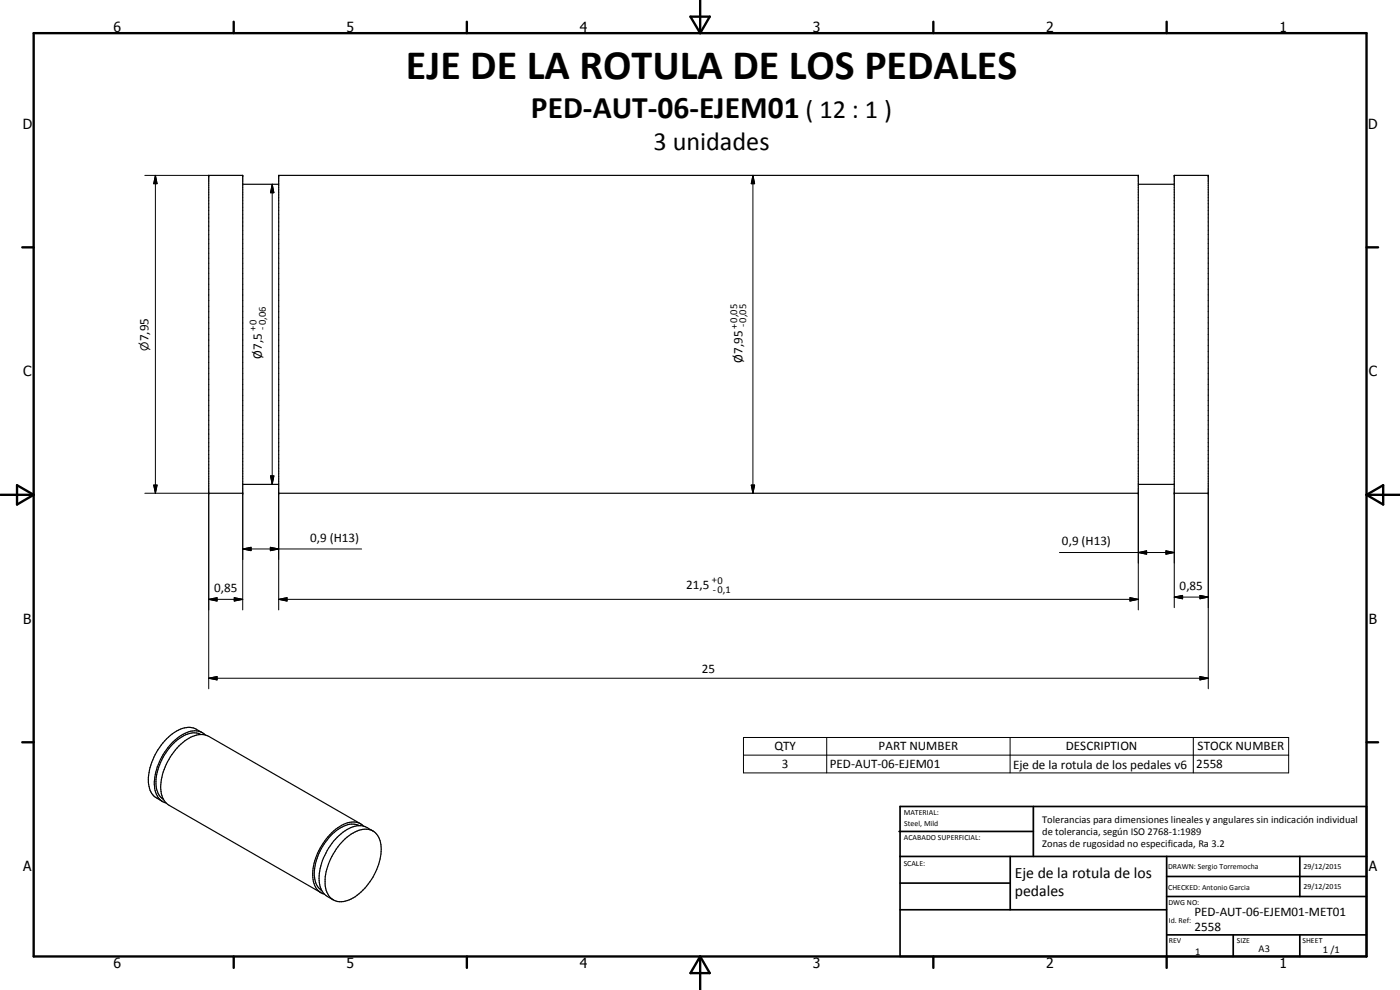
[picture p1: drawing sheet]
<svg xmlns="http://www.w3.org/2000/svg" width="420mm" height="297mm" viewBox="0 0 420 297" stroke-linecap="round" stroke-linejoin="round" font-family="sans-serif">
<g fill="#000">
<circle cx="62.6" cy="52.6" r=".18"/>
<circle cx="72.8" cy="52.6" r=".18"/>
<circle cx="83.6" cy="52.6" r=".18"/>
<circle cx="341.6" cy="52.6" r=".18"/>
<circle cx="352.4" cy="52.6" r=".18"/>
<circle cx="362.6" cy="52.6" r=".18"/>
<circle cx="62.6" cy="148" r=".18"/>
<circle cx="72.8" cy="148" r=".18"/>
<circle cx="83.6" cy="148" r=".18"/>
<circle cx="341.6" cy="148" r=".18"/>
<circle cx="352.4" cy="148" r=".18"/>
<circle cx="362.6" cy="148" r=".18"/>
</g>
<g fill="none" stroke="#000" stroke-width=".35">
<path d="M62.6 52.6h10.2v95.4h-10.2zM72.8 55.3h10.8M83.6 52.6h258v95.4h-258zM341.6 55.3h10.8M352.4 52.6h10.2v95.4h-10.2zM72.8 145.3h10.8M341.6 145.3h10.8M60.7 219.8a5.8 5.8 0 0 0-4.8-1.5 13.9 13.9 0 0 0-8.9 7.4 14.8 14.8 0 0 0-2 11.4l1.2 1.8 2.6 1.6M60.3 220.4a6 6 0 0 0-6.3 1.1 17.3 17.3 0 0 0-7.1 14.3 5.2 5.2 0 0 0 2.2 4.1M61.6 220.5a5.2 5.2 0 0 0-6.6-.2 18.1 18.1 0 0 0-8.6 16.3 4.9 4.9 0 0 0 3.4 4.3M107.8 247.7a6 6 0 0 0-6.3 1.1 16.8 16.8 0 0 0-7 15 5 5 0 0 0 2.1 3.5M108.2 247.2l-45.6-26.3a6.3 6.3 0 0 0-6.6 1 18 18 0 0 0-7.7 15.6 5.2 5.2 0 0 0 2.4 4.1l45.6 26.2"/>
<path d="M109.1 247.9a5.2 5.2 0 0 0-6.6-.3 18.3 18.3 0 0 0-8.6 15.7 4.9 4.9 0 0 0 3.5 5M111.9 249.3l-1.8-1a6.5 6.5 0 0 0-7.2 1.4 19.5 19.5 0 0 0-6.6 10.1 8.7 8.7 0 0 0 1.1 8.6l2.6 1.6M112 249.3a6.7 6.7 0 0 1 2.3 6.9 18.4 18.4 0 0 1-9.5 13.8 5.5 5.5 0 0 1-4.8 0M112 249.3a6.5 6.5 0 0 0-7.2 1.4 18.3 18.3 0 0 0-7.2 15.2 5.7 5.7 0 0 0 2.4 4.1"/>
</g>
<g fill="none" stroke="#000" stroke-width=".71">
<path d="M10.1 9.9h400v277.1h-400zM70.1 6.5v3.4M140.1 6.5v3.4M207.2 5h5.8l-2.9 4.9zM210.1 0v9.9M280.1 6.5v3.4M350.1 6.5v3.4M6.7 74.2h3.4M410.1 74.2h3.5M.1 148.5h10M5.1 145.6l5 2.9-5 2.9zM410.1 148.5h10"/>
<path d="M410.1 148.5l5-2.9v5.8zM6.7 222.7h3.4M410.1 222.7h3.5M70.1 287v3.4M140.1 287v3.4M210.1 287v10M210.1 287l2.9 5h-5.8zM280.1 287v3.4M350.1 287v3.4"/>
</g>
<g fill="none" stroke="#000" stroke-width=".51">
<path d="M269.8 249.5h40.3M270.1 242h140v45h-140zM270.1 257h140M303.2 257v16M310.1 242v15M350.1 257v30M390.1 257v12M270.1 265h33.1M270.1 273h80M350.1 269h60M350.1 263h60M350.1 280.5h60"/>
<path d="M370.1 280.5v6.5M390.1 280.5v6.5"/>
</g>
<g fill="none" stroke="#000" stroke-width=".3">
<path d="M43.5 52.6h19.1M46.6 52.6l.5 2.5h-1zM46.6 52.6v95.4M81.7 55.3l.5 2.5h-1zM81.7 55.3v90M226 52.6l.5 2.5h-1zM226 52.6v95.4M43.5 148h19.1v58.7M46.1 145.5h1l-.5 2.5zM72.8 148v35M81.2 142.8h1l-.5 2.5zM83.6 148v35"/>
<path d="M225.5 145.5h1l-.5 2.5zM341.6 148v35M352.4 148v34.3M362.6 148v58.7M62.6 179.8l2.5-.5v1zM62.6 179.8h10.2M70.3 179.3l2.5 .5-2.5 .5zM72.8 164.7l2.5-.5v1zM72.8 164.7h35.7M81.1 164.2l2.5 .5-2.5 .5zM83.6 179.8l2.5-.5v1zM83.6 179.8h258"/>
<path d="M318 165.8h34.4M339.1 179.3l2.5 .5-2.5 .5zM341.6 165.8l2.5-.5v1zM349.9 165.3l2.5 .5-2.5 .5zM352.4 179.2l2.5-.6v1.1zM352.4 179.2h10.2M360.1 178.6l2.5 .6-2.5 .5zM62.6 203.5l2.5-.5v1zM62.6 203.5h300M360.1 203l2.5 .5-2.5 .5zM223.1 221.3h163.6v10.6h-163.6zM223.1 226.6h163.6"/>
<path d="M248.1 221.3v10.6M303.1 221.3v10.6M358.1 221.3v10.6"/>
</g>
<g fill="#000">
<path d="M46.6 52.6l.5 2.5h-1zM81.7 55.3l.5 2.5h-1zM226 52.6l.5 2.5h-1zM46.1 145.5h1l-.5 2.5zM81.2 142.8h1l-.5 2.5zM225.5 145.5h1l-.5 2.5zM62.6 179.8l2.5-.5v1zM72.8 164.7l2.5-.5v1zM81.1 164.2l2.5 .5-2.5 .5zM83.6 179.8l2.5-.5v1zM341.6 165.8l2.5-.5v1zM349.9 165.3l2.5 .5-2.5 .5z"/>
<path d="M352.4 179.2l2.5-.6v1.1zM360.1 178.6l2.5 .6-2.5 .5zM70.3 179.3l2.5 .5-2.5 .5zM339.1 179.3l2.5 .5-2.5 .5zM62.6 203.5l2.5-.5v1zM360.1 203l2.5 .5-2.5 .5z"/>
</g>
<text font-size="12.6" x="121.8" y="23.6">EJE DE LA ROTULA DE LOS PEDALES</text>
<text font-size="9.4" x="159.3" y="35.4">PED-AUT-06-EJEM01</text>
<g font-size="7.9">
<text x="241.8" y="35.4">( 12 : 1 )</text>
<text x="196.1" y="44.9">3 unidades</text>
</g>
<g font-size="4.7">
<text x="304.6" y="263.5">Eje de la rotula de los</text>
<text x="304.6" y="268.9">pedales</text>
</g>
<g font-size="4.2">
<text x="34" y="9.6">6</text>
<text x="104" y="9.6">5</text>
<text x="174" y="9.6">4</text>
<text x="244" y="9.6">3</text>
<text x="314" y="9.6">2</text>
<text x="384" y="9.6">1</text>
<text x="6.8" y="38.7">D</text>
<text x="410.6" y="38.7">D</text>
<text x="7" y="112.9">C</text>
<text x="410.8" y="112.9">C</text>
<text x="7" y="187.1">B</text>
<text x="410.8" y="187.1">B</text>
<text x="7" y="261.4">A</text>
<text x="410.8" y="261.4">A</text>
<text x="34" y="290.4">6</text>
<text x="104" y="290.4">5</text>
<text x="174" y="290.4">4</text>
<text x="244" y="290.4">3</text>
<text x="314" y="290.4">2</text>
<text x="384" y="290.4">1</text>
</g>
<g font-size="3.9">
<text x="44.5" y="102.4" transform="rotate(-90 44.5 102.4)">7,95</text>
<text x="78.6" y="107.6" transform="rotate(-90 78.6 107.6)">Ø7,5</text>
<text x="222.8" y="108.9" transform="rotate(-90 222.8 108.9)">Ø7,95</text>
<text x="93.1" y="162.5">0,9 (H13)</text>
<text x="318.7" y="163.6">0,9 (H13)</text>
<text x="64.3" y="177.8">0,85</text>
<text x="205.9" y="176.7">21,5</text>
<text x="354" y="177.1">0,85</text>
<text x="210.6" y="202">25</text>
<text x="232.4" y="225.2">QTY</text>
<text x="263.7" y="225.2">PART NUMBER</text>
<text x="319.9" y="225.2">DESCRIPTION</text>
<text x="359.4" y="225.2">STOCK NUMBER</text>
<text x="234.6" y="230.5">3</text>
<text x="249" y="230.5">PED-AUT-06-EJEM01</text>
<text x="304" y="230.6">Eje de la rotula de los pedales v6</text>
<text x="359" y="230.5">2558</text>
<text x="358.5" y="275">PED-AUT-06-EJEM01-MET01</text>
<text x="358.5" y="279.4">2558</text>
</g>
<text font-size="3.3" x="44.5" y="105.2" transform="rotate(-90 44.5 105.2)">n</text>
<g font-size="3.1">
<text x="76.9" y="99.3" transform="rotate(-90 76.9 99.3)">+0</text>
<text x="79.7" y="99" transform="rotate(-90 79.7 99)">-0,06</text>
<text x="221.3" y="98.6" transform="rotate(-90 221.3 98.6)">+0,05</text>
<text x="224" y="98.3" transform="rotate(-90 224 98.3)">-0,05</text>
<text x="213.6" y="175">+0</text>
<text x="213.9" y="177.8">-0,1</text>
<text x="312.7" y="246.8">Tolerancias para dimensiones lineales y angulares sin indicación individual</text>
<text x="312.7" y="250.4">de tolerancia, según ISO 2768-1:1989</text>
<text x="312.7" y="254">Zonas de rugosidad no especificada, Ra 3.2</text>
<text x="358.7" y="286.5">1</text>
<text x="377.7" y="285.6">A3</text>
<text x="397" y="285.9">1 /1</text>
</g>
<g font-size="2.4">
<text x="271.2" y="244.4">MATERIAL:</text>
<text x="271.3" y="252">ACABADO SUPERFICIAL:</text>
<text x="271.4" y="247.9">Steel, Mild</text>
<text x="271.2" y="259.7">SCALE:</text>
<text x="350.6" y="260.8">DRAWN: Sergio Torremocha</text>
<text x="391.2" y="260.6">29/12/2015</text>
<text x="350.6" y="267">CHECKED: Antonio Garcia</text>
<text x="391.2" y="266.7">29/12/2015</text>
<text x="350.6" y="271.4">DWG NO:</text>
<text x="350.8" y="276.9">Id. Ref:</text>
<text x="350.8" y="282.8">REV</text>
<text x="371.2" y="282.9">SIZE</text>
<text x="390.9" y="282.9">SHEET</text>
</g>
</svg>
